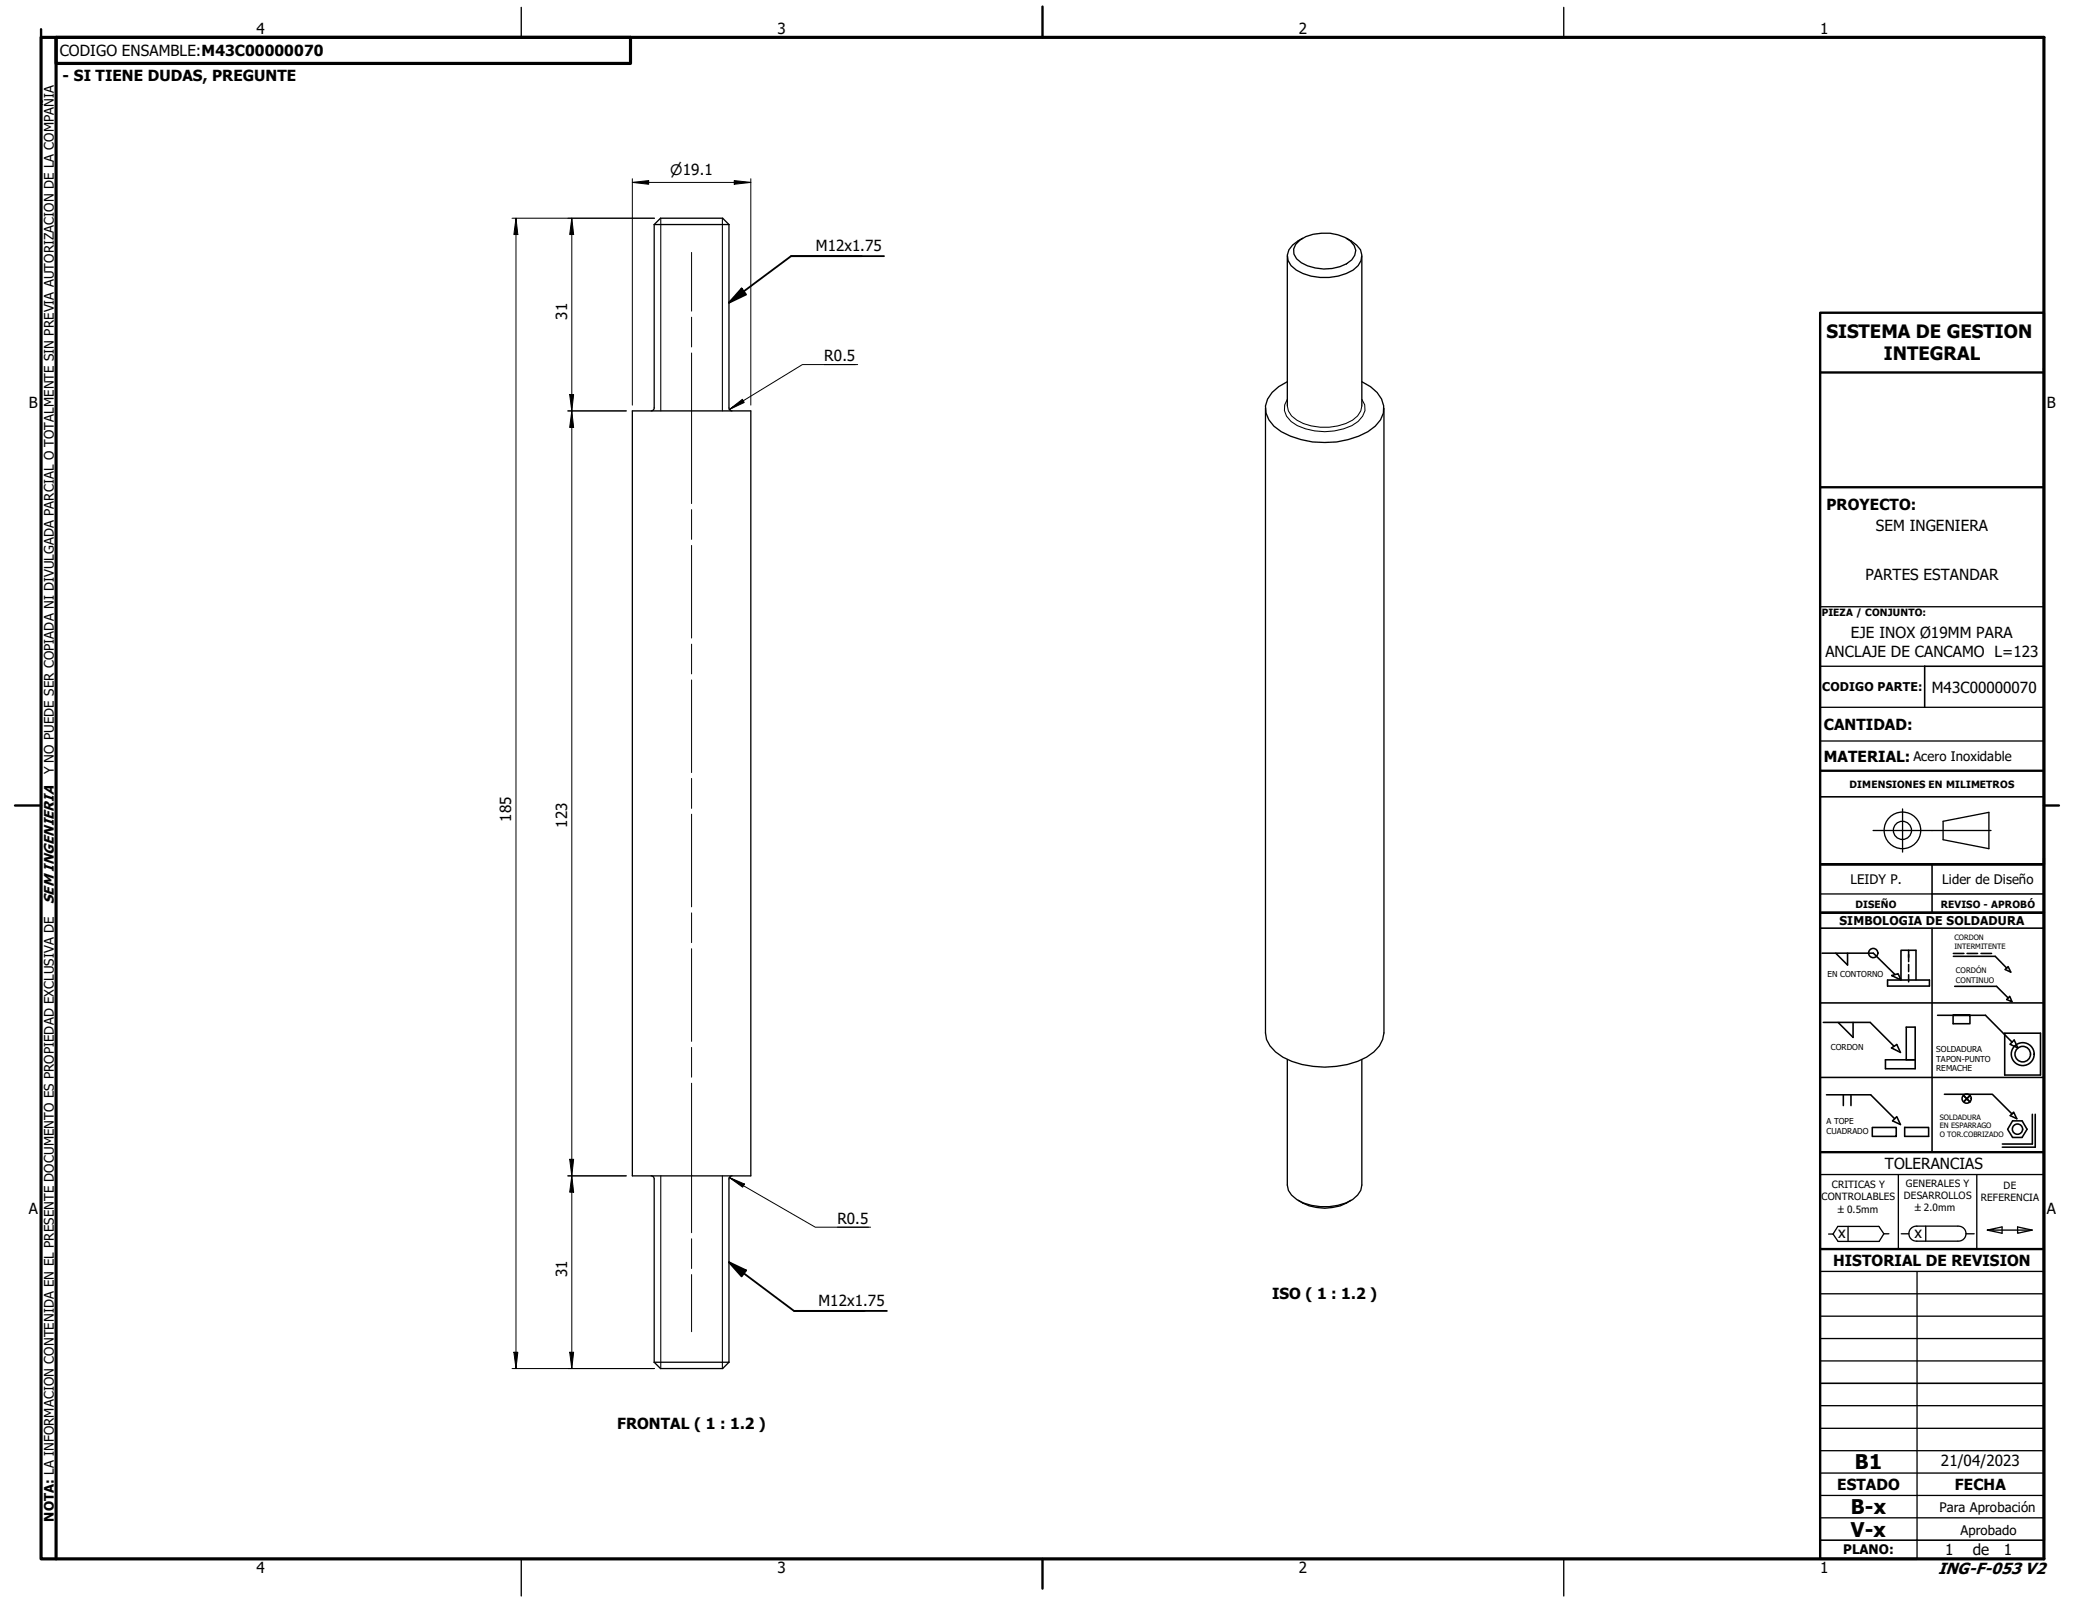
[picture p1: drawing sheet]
<svg xmlns="http://www.w3.org/2000/svg" width="279mm" height="216mm" viewBox="0 0 279 216" stroke-linecap="round" stroke-linejoin="round" font-family="sans-serif">
<!-- layer: Visible (ISO) -->
<g fill="none" stroke="#000" stroke-width=".18">
<path d="M87.7 30.1v24.5M87.7 30.1h10M87.7 30.1l.8-.9h8.3l.9 .9M97.7 30.1v24.5M172.5 34.3v20.1M173.6 32.7a4.4 4.4 0 0 1 3.5-1.4 5.6 5.6 0 0 1 3.9 1 1.59 1.59 0 0 1 .2 2.5 5.9 5.9 0 0 1-7.5-.1l-.3-.7v-.6zM174.6 31.9a3.3 3.3 0 0 0-2.1 2.3l.1 .7a4.1 4.1 0 0 0 3.1 2.1 7.9 7.9 0 0 0 5.6-.8 2.04 2.04 0 0 0 .5-3.4l-1.4-.9M182.5 34.3v20.1M84.7 55.1h15.9v102.5h-15.9zM87.7 54.7l-.2 .3-.2 .1M97.7 54.7l.2 .3 .2 .1M169.6 54.7v83.7a4 4 0 0 0 2.3 3.3 12.4 12.4 0 0 0 11.2 0 4 4 0 0 0 2.4-3.3v-83.7"/>
<path d="M172.5 51.2a4.6 4.6 0 0 0-2.9 3.2 3.8 3.8 0 0 0 2.1 3.5 12.4 12.4 0 0 0 11.6 0 3.6 3.6 0 0 0 2.1-3.5 4.6 4.6 0 0 0-2.9-3.2M243.9 89.3h14M243.9 81.3h30M243.9 94.8h30M243.9 99.3h30M243.9 119.8h15M87.3 157.6h.2l.2 .4M87.7 158v24.6M97.7 158v24.6M98.1 157.6l-.4 .2v.2M172.5 142v16.8a2.92 2.92 0 0 0 2.2 2.4 7.8 7.8 0 0 0 6.6-.4l.6-.6 .5-.7 .1-.7v-16.8M174 160.9a6.5 6.5 0 0 0 7 0"/>
<path d="M243.9 179.4h30M243.9 176.4h30M243.9 173.4h30M243.9 170.4h30M247.6 164.4v2M252.4 165.3l-.6 1.1h-5.5l-.7-1h-.6M253.1 165.3h-.7l-.6-.9h-5.5l-.7 1M254.8 165.3h1M256.9 166.3h5.5M256.9 164.3h5.5M256.9 164.3a1.01 1.01 0 0 0-1.1 1 1.01 1.01 0 0 0 1.1 1M256.9 170.4v38.5"/>
<path d="M258.1 164.3v2M262.4 164.3a1.01 1.01 0 0 1 1.1 1 1.01 1.01 0 0 1-1.1 1M263.5 165.3h1M266.3 164.9l2 .4v-.9l-2 .5h6M270.4 164.4l1.9 .5-1.9 .4zM87.7 182.6h10M87.7 182.6l.8 .8h8.3l.9-.8M243.9 182.4h30"/>
</g>
<!-- layer: Visible Narrow (ISO) -->
<path d="M88.5 29.2v25.9M96.8 29.2v25.9M172.5 54.4l.1 .7a4.2 4.2 0 0 0 3.1 2 7.8 7.8 0 0 0 5.6-.8l.6-.6 .5-.6 .1-.7M172.5 53.5a2.1 2.1 0 0 0 .5 3 8 8 0 0 0 9 0 2.02 2.02 0 0 0 .5-3M88.5 157.6v25.8M96.8 157.6v25.8" fill="none" stroke="#000" stroke-width=".14"/>
<!-- layer: Border (ANSI) -->
<path d="M5.5 5h268.4v203.9h-268.4zM7.5 5h77v3.5h-77zM7.5 5v203.9" fill="none" stroke="#000" stroke-width=".42"/>
<!-- layer: Border (ISO) -->
<path d="M5.5 3.9v1.1M139.7 .9v4.1M2 107.9h3.5M273.9 107.9h2M139.7 208.9v4" fill="none" stroke="#000" stroke-width=".32"/>
<!-- layer: Border (ANSI) -->
<path d="M69.8 1v4M209.5 1v4M69.8 208.9v5M209.5 208.9v5" fill="none" stroke="#000" stroke-width=".18"/>
<!-- layer: Title (ISO) -->
<path d="M243.9 49.9h30M243.9 65.3v-23.4h30v164.5M243.9 65.3v57M243.9 65.3h30M243.9 103.3h30M273.9 115.8h-30h30M243.9 122.3v32.1h30M243.9 122.3h30M243.9 154.4v54.5h13M243.9 167.4h30" fill="none" stroke="#000" stroke-width=".32"/>
<!-- layer: Title (ANSI) -->
<g fill="none" stroke="#000" stroke-width=".21">
<path d="M273.9 89.3h-16v5.5M243.9 106.8h30M258.9 119.8h15M258.9 115.8v6.5M243.9 122.3h30h-29.7M243.9 124.4h30M243.9 134.4h30M244.2 127.7h6.8l2.9 2.9M244.3 137h6.3l3.2 3.2M246 127.7l1.6 1.6v-1.6M246.3 137l2 2v-2M252.9 131.3h5.7v.9h-5.7z"/>
<path d="M253.5 130.7l.9-.2 .3 .8zM254.7 131.3v-3.9h2.1v3.9M255.8 127.4v1.5M255.8 129.3v.9M255.8 130.6v1M258.9 124.4v30M259.6 136.1h6.5l3.5 3.6M261.7 136.1v1.1h2.3v-1.1h-2.3h2.3M261.8 127.8h1.4M261.8 128.2h5.6l1.5 1.6M261.9 132.2h5.6l1.6 1.5M263.6 127.8h1.4"/>
<path d="M265.5 127.8h1.4M268.6 138.5h4.8v5.6h-4.8zM269.1 129.5l.4 .8-.8-.4zM269.3 133.5l.3 .8-.7-.4zM269.9 139.4l.5 1-1.1-.5zM243.9 144.4h30M244.8 146.7h5.9l3.2 3.2M247 146.7v1.5M248 146.7v1.5M250.9 151.1h3.2v1.2h-3.2zM253.5 140.4l.7-.4 .5 1zM254.2 149.6l.5 1.1-1.1-.5z"/>
<path d="M255.2 151.1h3.2v1.2h-3.2zM255.4 142v-4.3h1.2v5.5h-3.9v-1.2h3.9M260.6 146.6h6.4l2.6 2.7M263.1 146.8l.9 .9M264 146.8l-.9 .9 .9-.9M269.4 149.5l.4-.5 .5 .9zM269.7 150.2h1.3l.6 1.1-.6 1.1h-1.3l-.7-1.1zM272.3 149.3v4h-4M272.7 149.3v4.4h-4.4M243.9 185.4h30M243.9 206.4h30"/>
<circle cx="251" cy="127.7" r=".62"/>
<circle cx="263.5" cy="147.2" r=".62"/>
<circle cx="270.4" cy="151.3" r=".69"/>
<circle cx="271.1" cy="141.3" r="1.53"/>
<circle cx="271.1" cy="141.3" r="1.04"/>
</g>
<g fill="none" stroke="#000" stroke-width=".18">
<path d="M260.4 110.1l6.1-1.2v4.8l-6.1-1.2zM243.9 157.4h30M254.4 157.4v10M264.9 157.4v10M243.9 191.4h30M243.9 194.4h30M243.9 188.4h30M243.9 197.4h30M243.9 203.4h30M243.9 200.4h30"/>
<circle cx="254.9" cy="111.3" r="2.45"/>
<circle cx="254.9" cy="111.3" r="1.22"/>
</g>
<!-- layer: Centerline (ANSI) -->
<path d="M251 111.3h15.8M255 108.4v5.8" fill="none" stroke="#000" stroke-width=".18"/>
<!-- layer: Dimension (ISO) -->
<g fill="none" stroke="#000" stroke-width=".13">
<path d="M68.6 29.2h19.1M69.1 29.2l.3 2.2h-.5zM69.1 29.2v154.2M76.6 29.2l.3 2.2h-.6zM76.6 29.2v154.2M84.7 24.4l2.2-.2v.5zM84.7 24.4h15.9M84.7 24v30.3M98.4 24.2l2.2 .2-2.2 .3zM100.6 24v30.3M76.1 55.1h7.8M76.3 52.9h.6l-.3 2.2z"/>
<path d="M76.6 55.1l.3 2.2h-.6zM97.7 54.9l1.8-1.4 .2 .4zM110.5 48.9h4.1M114.9 48.9h-7.4l-9.8 6M76.1 157.6h7.8M76.3 155.4h.6l-.3 2.2zM76.6 157.6l.3 2.2h-.6zM97.7 157.8l2.1 .9-.3 .4zM97.7 157.8l11.6 6.7h7.4M112.2 164.5h4.2M68.6 183.4h19.1M68.9 181.2h.5l-.3 2.2z"/>
<path d="M76.3 181.2h.6l-.3 2.2z"/>
</g>
<g fill="#000">
<path d="M69.1 29.2l.3 2.2h-.5z" fill-rule="evenodd"/>
<path d="M76.6 29.2l.3 2.2h-.6z" fill-rule="evenodd"/>
<path d="M84.7 24.4l2.2-.2v.5z" fill-rule="evenodd"/>
<path d="M98.4 24.2l2.2 .2-2.2 .3z" fill-rule="evenodd"/>
<path d="M76.3 52.9h.6l-.3 2.2z" fill-rule="evenodd"/>
<path d="M76.6 55.1l.3 2.2h-.6z" fill-rule="evenodd"/>
<path d="M97.7 54.9l1.8-1.4 .2 .4z" fill-rule="evenodd"/>
<path d="M76.3 155.4h.6l-.3 2.2z" fill-rule="evenodd"/>
<path d="M76.6 157.6l.3 2.2h-.6z" fill-rule="evenodd"/>
<path d="M97.7 157.8l2.1 .9-.3 .4z" fill-rule="evenodd"/>
<path d="M68.9 181.2h.5l-.3 2.2z" fill-rule="evenodd"/>
<path d="M76.3 181.2h.6l-.3 2.2z" fill-rule="evenodd"/>
</g>
<!-- layer: Symbol (ISO) -->
<path d="M99.4 38.7l.6 .8-2.3 1.1zM106 34.3h12.5M115.5 34.3h-9.5l-8.3 6.3M97.7 169.2l2.3 1.1-.6 .8zM97.7 169.2l8.7 6.5h9.5M106.4 175.7h12.5" fill="none" stroke="#000" stroke-width=".25"/>
<g fill="#000">
<path d="M99.4 38.7l.6 .8-2.3 1.1z" fill-rule="evenodd"/>
<path d="M97.7 169.2l2.3 1.1-.6 .8z" fill-rule="evenodd"/>
</g>
<!-- layer: Centerline (ISO) -->
<g fill="none" stroke="#000" stroke-width=".13">
<path d="M92.7 33.8v7.9M92.7 42.5v4M92.7 47.3v20.2M92.7 68.3v4M92.7 73.1v12.4M92.7 86.3v4M92.7 91.1v12.4M92.7 104.3v4M92.7 109.1v12.4M92.7 122.3v4M92.7 127.1v12.5M92.7 140.4v4"/>
<path d="M92.7 145.2v20M92.7 166v4M92.7 170.8v7.7"/>
</g>
<g font-size="2.7">
<text x="248.6" y="196.9">B1</text>
<text x="248" y="202.9">B-x</text>
<text x="248" y="205.9">V-x</text>
</g>
<g font-size="2.5">
<text x="244.8" y="45.3">SISTEMA DE GESTION</text>
<text x="252.4" y="48.3">INTEGRAL</text>
</g>
<text font-size="2.2" x="259.7" y="210.9">ING-F-053 V2</text>
<g font-size="2">
<text x="34.4" y="4.6">4</text>
<text x="104.2" y="4.6">3</text>
<text x="174.1" y="4.6">2</text>
<text x="243.9" y="4.6">1</text>
<text x="8" y="7.5">CODIGO ENSAMBLE:M43C00000070</text>
<text x="8.4" y="10.9">- SI TIENE DUDAS, PREGUNTE</text>
<text x="109.3" y="33.7">M12x1.75</text>
<text x="76" y="42.9" transform="rotate(-90 76 42.9)">31</text>
<text x="110.5" y="48.4">R0.5</text>
<text x="3.9" y="54.7">B</text>
<text x="274.3" y="54.7">B</text>
<text x="244.8" y="68.3">PROYECTO:</text>
<text x="251.4" y="71.2">SEM INGENIERA</text>
<text x="250" y="77.8">PARTES ESTANDAR</text>
<text x="244.6" y="88">ANCLAJE DE CANCAMO L=123</text>
<text x="248" y="85.5">EJE INOX Ø19MM PARA</text>
<text x="258.9" y="92.8">M43C00000070</text>
<text x="244.4" y="97.8">CANTIDAD:</text>
<text x="244.4" y="102.1">MATERIAL:</text>
<text x="68.5" y="110.1" transform="rotate(-90 68.5 110.1)">185</text>
<text x="76" y="110.9" transform="rotate(-90 76 110.9)">123</text>
<text x="252.6" y="156.7">TOLERANCIAS</text>
<text x="3.8" y="162.7">A</text>
<text x="112.2" y="164">R0.5</text>
<text x="246.3" y="165.9">x</text>
<text x="256.5" y="165.9">x</text>
<text x="274.3" y="162.7">A</text>
<text x="76" y="171.2" transform="rotate(-90 76 171.2)">31</text>
<text x="245.6" y="169.7">HISTORIAL DE REVISION</text>
<text x="109.7" y="175">M12x1.75</text>
<text x="170.5" y="174.1">ISO ( 1 : 1.2 )</text>
<text x="82.7" y="191.5">FRONTAL ( 1 : 1.2 )</text>
<text x="260.1" y="196.5">21/04/2023</text>
<text x="246.2" y="199.6">ESTADO</text>
<text x="262" y="199.6">FECHA</text>
<text x="260.7" y="208.5">1</text>
<text x="264.4" y="208.5">de</text>
<text x="268.5" y="208.5">1</text>
<text x="34.4" y="210.8">4</text>
<text x="104.2" y="210.8">3</text>
<text x="174.1" y="210.8">2</text>
<text x="243.9" y="210.8">1</text>
</g>
<g font-size="1.9">
<text x="89.8" y="23.5">⌀19.1</text>
<text x="7.2" y="121.1" transform="rotate(-90 7.2 121.1)">SEM INGENIERIA</text>
</g>
<g font-size="1.8">
<text x="256.4" y="102">Acero Inoxidable</text>
<text x="7.2" y="103.8" transform="rotate(-90 7.2 103.8)">Y NO PUEDE SER COPIADA NI DIVULGADA PARCIAL O TOTALMENTE SIN PREVIA AUTORIZACION DE LA COMPAÑIA</text>
<text x="248" y="118.5">LEIDY P.</text>
<text x="260.3" y="118.5">Lider de Diseño</text>
<text x="7.2" y="203.9" transform="rotate(-90 7.2 203.9)">NOTA: LA INFORMACION CONTENIDA EN EL PRESENTE DOCUMENTO ES PROPIEDAD EXCLUSIVA DE</text>
<text x="259.9" y="202.7">Para Aprobación</text>
<text x="247" y="208.3">PLANO:</text>
<text x="262.7" y="205.8">Aprobado</text>
</g>
<g font-size="1.6">
<text x="244.2" y="92.6">CODIGO PARTE:</text>
<text x="246.5" y="123.9">SIMBOLOGIA DE SOLDADURA</text>
</g>
<g font-size="1.3">
<text x="244.1" y="82.6">PIEZA / CONJUNTO:</text>
<text x="247.8" y="105.6">DIMENSIONES EN MILIMETROS</text>
<text x="248.6" y="121.7">DISEÑO</text>
<text x="260.1" y="121.7">REVISO - APROBÓ</text>
<text x="244.1" y="160.9">CONTROLABLES</text>
<text x="245.5" y="159.2">CRITICAS Y</text>
<text x="255.1" y="160.7">DESARROLLOS</text>
<text x="255.4" y="159.1">GENERALES Y</text>
<text x="265.4" y="160.9">REFERENCIA</text>
<text x="268.5" y="159.3">DE</text>
<text x="246.3" y="162.5">±0.5mm</text>
<text x="256.6" y="162.3">±2.0mm</text>
</g>
<g font-size="1.1">
<text x="244.9" y="130.9">EN CONTORNO</text>
<text x="245.4" y="140.7">CORDON</text>
<text x="259.5" y="141">SOLDADURA</text>
<text x="259.5" y="142.3">TAPON-PUNTO</text>
<text x="259.5" y="143.6">REMACHE</text>
<text x="244.8" y="150.6">A TOPE</text>
<text x="244.8" y="151.9">CUADRADO</text>
</g>
<g font-size="1">
<text x="261.9" y="126">CORDON</text>
<text x="261.9" y="127.2">INTERMITENTE</text>
<text x="262.1" y="130.4">CORDÓN</text>
<text x="262.1" y="131.7">CONTINUO</text>
<text x="259.9" y="150">SOLDADURA</text>
<text x="259.9" y="151.2">EN ESPARRAGO</text>
<text x="259.9" y="152.4">O TOR.COBRIZADO</text>
</g>
</svg>
